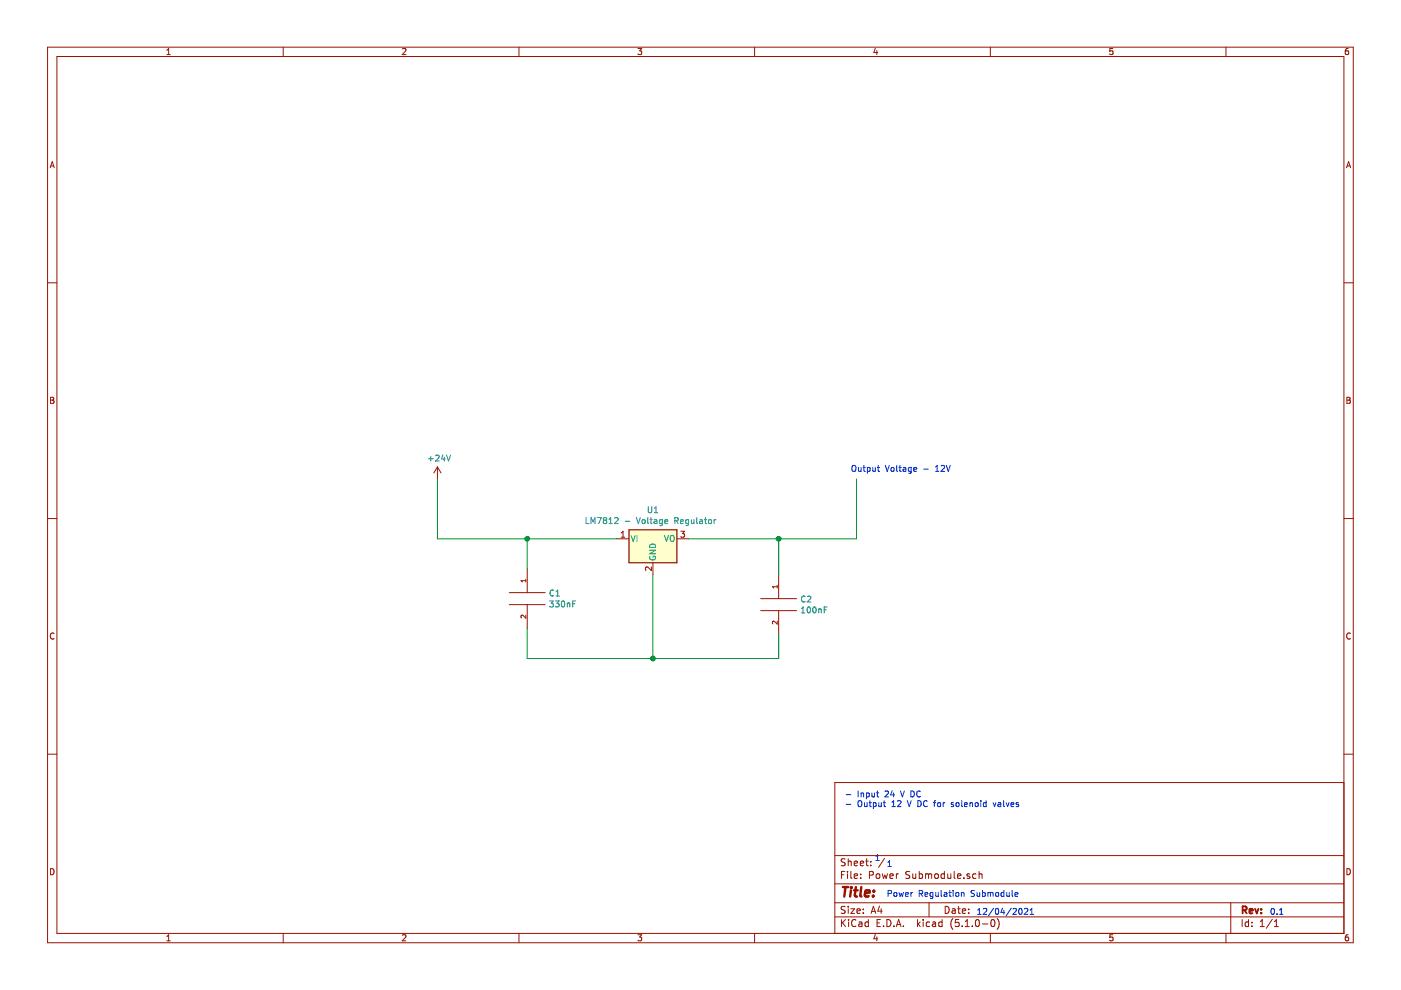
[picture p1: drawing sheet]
EESchema Schematic File Version 4
LIBS:Power Submodule-cache
EELAYER 29 0
EELAYER END
$Descr A4 11693 8268
encoding utf-8
Sheet 1 1
Title ""
Date ""
Rev ""
Comp ""
Comment1 ""
Comment2 ""
Comment3 ""
Comment4 ""
$EndDescr
Text Notes 7400 7500 0    50   ~ 0
Power Regulation Submodule 
Text Notes 7300 7200 0    50   ~ 0
1
Text Notes 7400 7250 0    50   ~ 0
1
Text Notes 8150 7650 0    50   ~ 0
12/04/2021
Text Notes 10600 7650 0    50   ~ 0
0.1
Text Notes 7050 6750 0    50   ~ 0
- Input 24 V DC \n- Output 12 V DC for solenoid valves
$Comp
L Regulator_Linear:LM7812_TO220 U1
U 1 1
P 5450 4500
F 0 "U1" H 5450 4742 50  0000 C CNN
F 1 "LM7812 - Voltage Regulator " H 5450 4651 50  0000 C CNN
F 2 "Package_TO_SOT_THT:TO-220-3_Vertical" H 5450 4725 50  0001 C CIN
F 3 "http://www.fairchildsemi.com/ds/LM/LM7805.pdf" H 5450 4450 50  0001 C CNN
	1    5450 4500
	1    0    0    -1  
$EndComp
Wire Wire Line
	5150 4500 4400 4500
Wire Wire Line
	3650 4500 3650 4000
$Comp
L power:+24V #PWR?
U 1 1
P 3650 4000
F 0 "#PWR?" H 3650 3850 50  0001 C CNN
F 1 "+24V" H 3665 4173 50  0000 C CNN
F 2 "" H 3650 4000 50  0001 C CNN
F 3 "" H 3650 4000 50  0001 C CNN
	1    3650 4000
	1    0    0    -1  
$EndComp
Wire Wire Line
	5750 4500 6500 4500
Wire Wire Line
	7150 4500 7150 4000
Wire Wire Line
	5450 4800 5450 5500
$Comp
L pspice:CAP C1
U 1 1
P 4400 5000
F 0 "C1" H 4578 5046 50  0000 L CNN
F 1 "330nF" H 4578 4955 50  0000 L CNN
F 2 "" H 4400 5000 50  0001 C CNN
F 3 "~" H 4400 5000 50  0001 C CNN
	1    4400 5000
	1    0    0    -1  
$EndComp
$Comp
L pspice:CAP C2
U 1 1
P 6500 5050
F 0 "C2" H 6678 5096 50  0000 L CNN
F 1 "100nF" H 6678 5005 50  0000 L CNN
F 2 "" H 6500 5050 50  0001 C CNN
F 3 "~" H 6500 5050 50  0001 C CNN
	1    6500 5050
	1    0    0    -1  
$EndComp
Wire Wire Line
	4400 4750 4400 4500
Connection ~ 4400 4500
Wire Wire Line
	4400 4500 3650 4500
Wire Wire Line
	4400 5250 4400 5500
Wire Wire Line
	4400 5500 5450 5500
Wire Wire Line
	5450 5500 6500 5500
Wire Wire Line
	6500 5500 6500 5300
Connection ~ 5450 5500
Wire Wire Line
	6500 4800 6500 4500
Connection ~ 6500 4500
Wire Wire Line
	6500 4500 7150 4500
Text Notes 7100 3950 0    50   ~ 0
Output Voltage - 12V
$EndSCHEMATC
